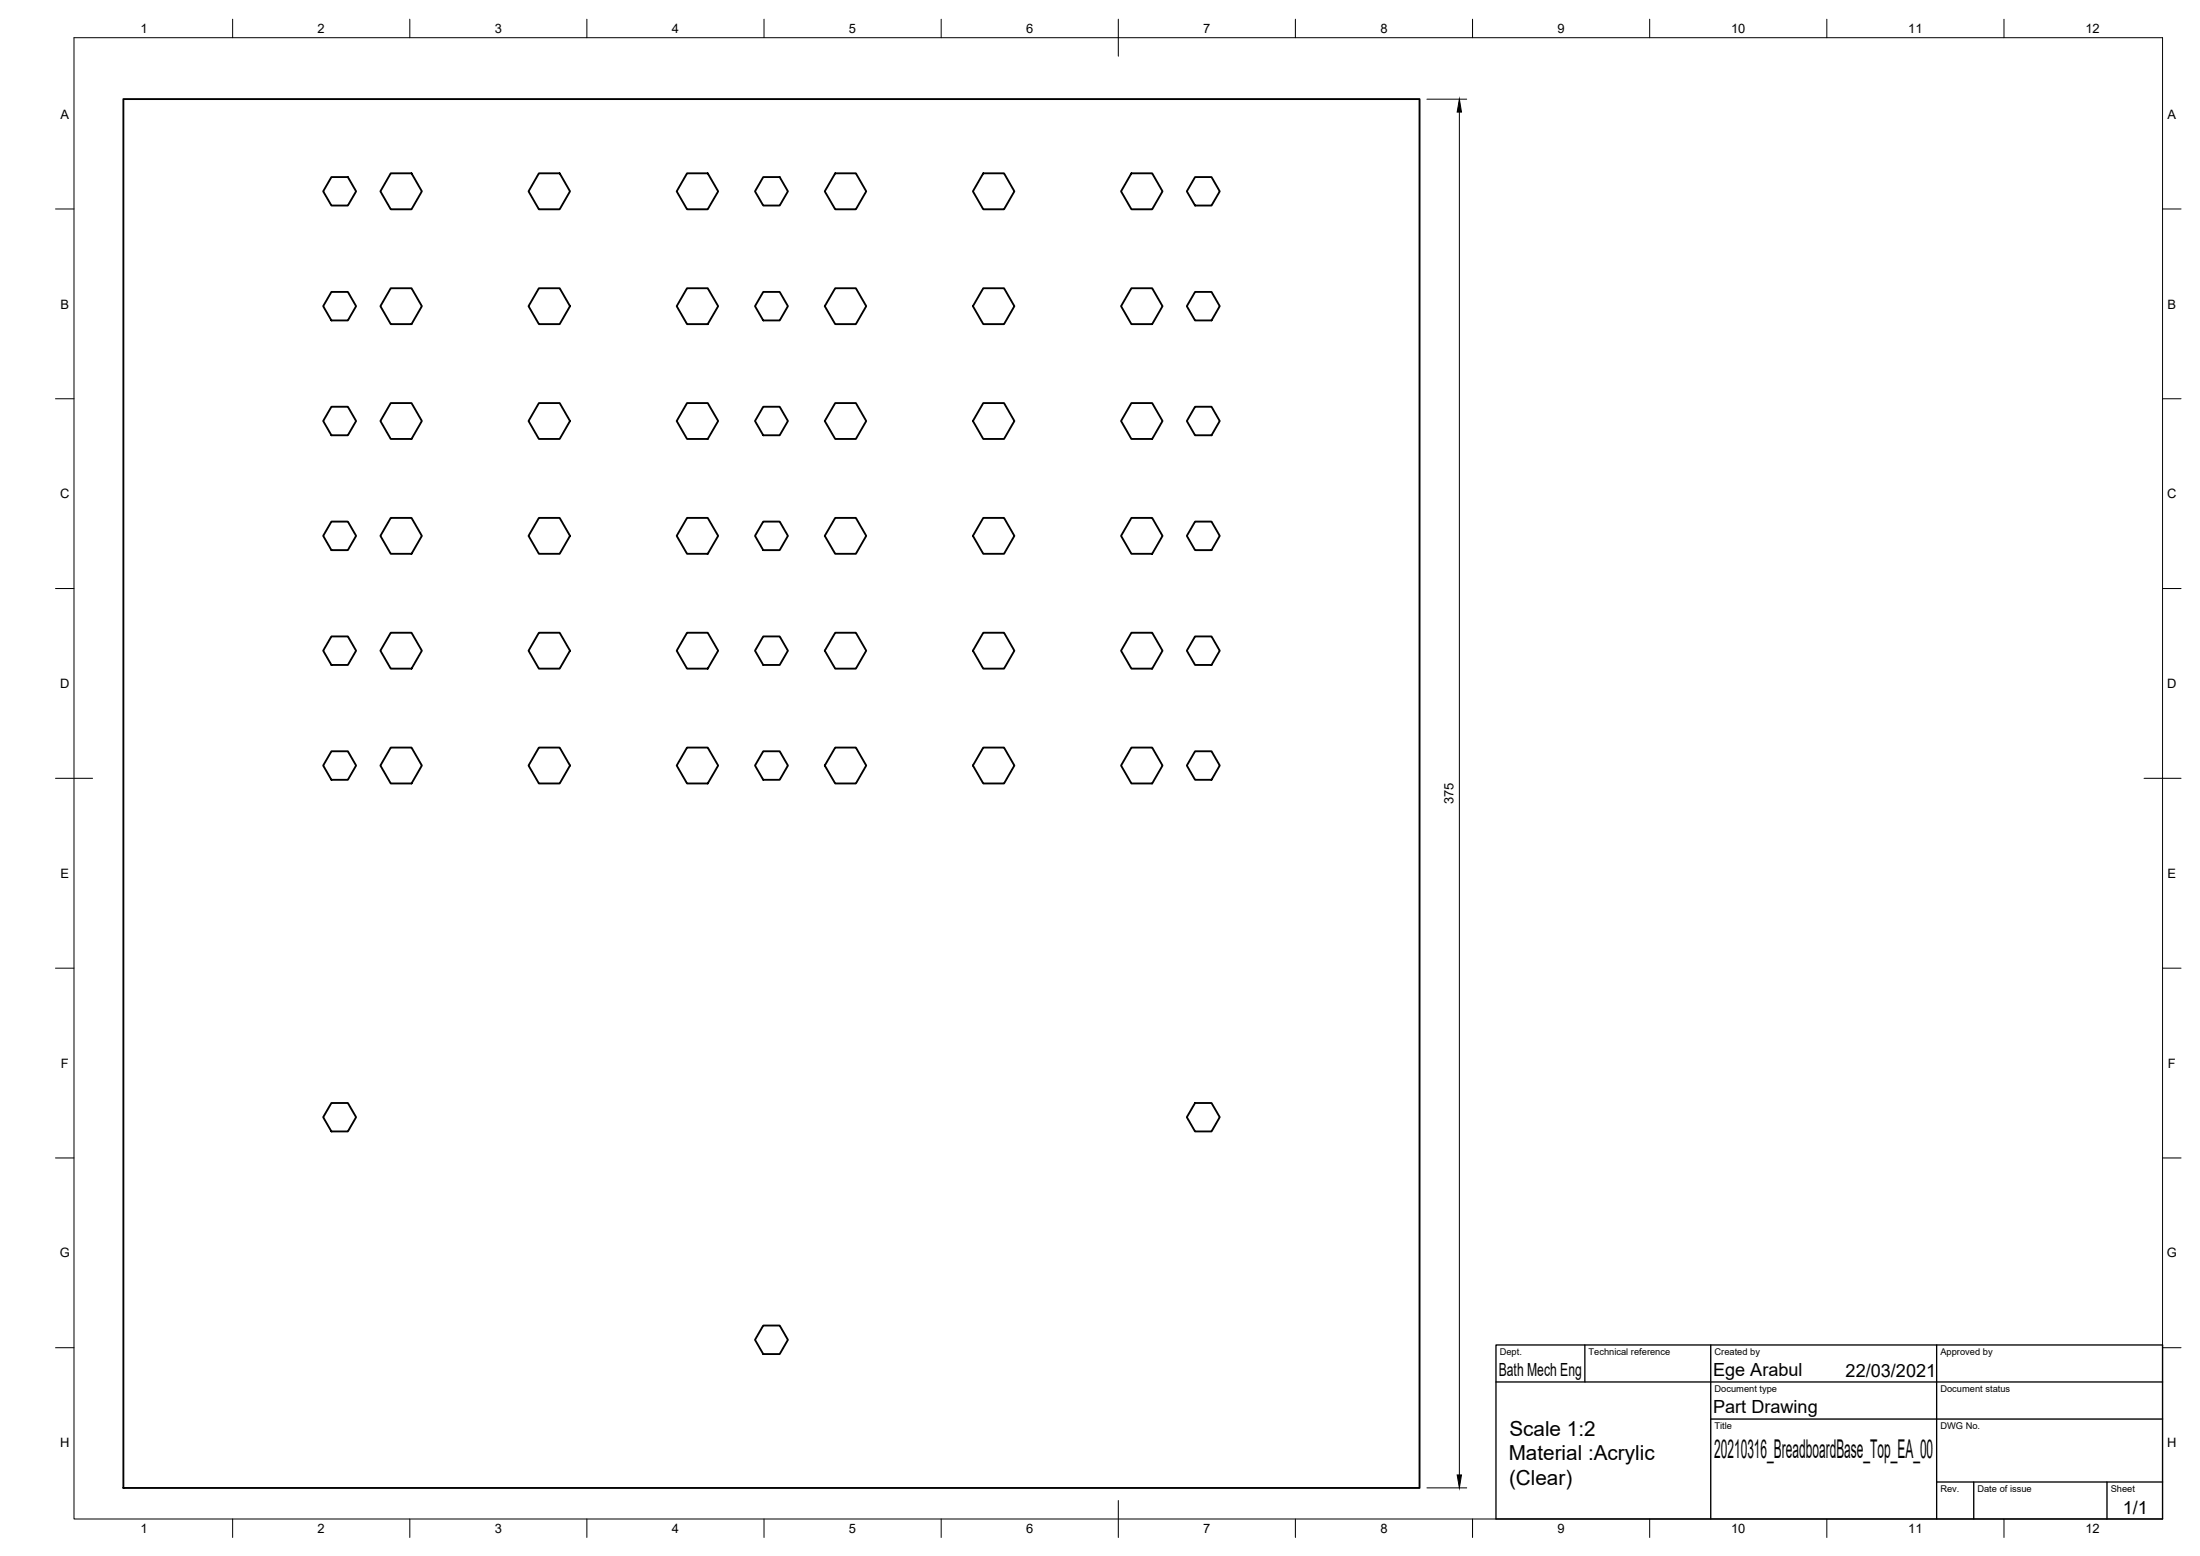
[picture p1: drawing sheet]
<svg xmlns="http://www.w3.org/2000/svg" width="594mm" height="420mm" viewBox="0 0 594 420" stroke-linecap="round" stroke-linejoin="round" font-family="sans-serif">
<!-- layer: Visible -->
<g fill="none" stroke="#000" stroke-width=".51">
<path d="M33.3 26.8h350v375h-350zM89.5 47.8h4.4l2.3 3.9-2.3 3.8h-4.4l-2.2-3.8zM105.5 46.8h5.6l2.8 4.9-2.8 4.8h-5.6l-2.8-4.8zM145.5 46.8h5.6l2.8 4.9-2.8 4.8h-5.6l-2.8-4.8zM185.5 46.8h5.6l2.8 4.9-2.8 4.8h-5.6l-2.8-4.8zM206.1 47.8h4.4l2.3 3.9-2.3 3.8h-4.4l-2.2-3.8zM225.5 46.8h5.6l2.8 4.9-2.8 4.8h-5.6l-2.8-4.8zM265.5 46.8h5.6l2.8 4.9-2.8 4.8h-5.6l-2.8-4.8zM305.5 46.8h5.6l2.8 4.9-2.8 4.8h-5.6l-2.8-4.8zM322.7 47.8h4.5l2.2 3.9-2.2 3.8h-4.5l-2.2-3.8zM89.5 78.8h4.4l2.3 3.9-2.3 3.8h-4.4l-2.2-3.8zM105.5 77.8h5.6l2.8 4.9-2.8 4.8h-5.6l-2.8-4.8z"/>
<path d="M145.5 77.8h5.6l2.8 4.9-2.8 4.8h-5.6l-2.8-4.8zM185.5 77.8h5.6l2.8 4.9-2.8 4.8h-5.6l-2.8-4.8zM206.1 78.8h4.4l2.3 3.9-2.3 3.8h-4.4l-2.2-3.8zM225.5 77.8h5.6l2.8 4.9-2.8 4.8h-5.6l-2.8-4.8zM265.5 77.8h5.6l2.8 4.9-2.8 4.8h-5.6l-2.8-4.8zM305.5 77.8h5.6l2.8 4.9-2.8 4.8h-5.6l-2.8-4.8zM322.7 78.8h4.5l2.2 3.9-2.2 3.8h-4.5l-2.2-3.8zM89.5 109.8h4.4l2.3 3.9-2.3 3.8h-4.4l-2.2-3.8zM105.5 108.8h5.6l2.8 4.9-2.8 4.8h-5.6l-2.8-4.8zM145.5 108.8h5.6l2.8 4.9-2.8 4.8h-5.6l-2.8-4.8zM185.5 108.8h5.6l2.8 4.9-2.8 4.8h-5.6l-2.8-4.8zM206.1 109.8h4.4l2.3 3.9-2.3 3.8h-4.4l-2.2-3.8z"/>
<path d="M225.5 108.8h5.6l2.8 4.9-2.8 4.8h-5.6l-2.8-4.8zM265.5 108.8h5.6l2.8 4.9-2.8 4.8h-5.6l-2.8-4.8zM305.5 108.8h5.6l2.8 4.9-2.8 4.8h-5.6l-2.8-4.8zM322.7 109.8h4.5l2.2 3.9-2.2 3.8h-4.5l-2.2-3.8zM105.5 139.8h5.6l2.8 4.9-2.8 4.8h-5.6l-2.8-4.8zM145.5 139.8h5.6l2.8 4.9-2.8 4.8h-5.6l-2.8-4.8zM185.5 139.8h5.6l2.8 4.9-2.8 4.8h-5.6l-2.8-4.8zM225.5 139.8h5.6l2.8 4.9-2.8 4.8h-5.6l-2.8-4.8zM265.5 139.8h5.6l2.8 4.9-2.8 4.8h-5.6l-2.8-4.8zM305.5 139.8h5.6l2.8 4.9-2.8 4.8h-5.6l-2.8-4.8zM89.5 140.8h4.4l2.3 3.9-2.3 3.8h-4.4l-2.2-3.8zM206.1 140.8h4.4l2.3 3.9-2.3 3.8h-4.4l-2.2-3.8z"/>
<path d="M322.7 140.8h4.5l2.2 3.9-2.2 3.8h-4.5l-2.2-3.8zM89.5 171.9h4.4l2.3 3.8-2.3 3.9h-4.4l-2.2-3.9zM105.5 170.9h5.6l2.8 4.8-2.8 4.9h-5.6l-2.8-4.9zM145.5 170.9h5.6l2.8 4.8-2.8 4.9h-5.6l-2.8-4.9zM185.5 170.9h5.6l2.8 4.8-2.8 4.9h-5.6l-2.8-4.9zM206.1 171.9h4.4l2.3 3.8-2.3 3.9h-4.4l-2.2-3.9zM225.5 170.9h5.6l2.8 4.8-2.8 4.9h-5.6l-2.8-4.9zM265.5 170.9h5.6l2.8 4.8-2.8 4.9h-5.6l-2.8-4.9zM305.5 170.9h5.6l2.8 4.8-2.8 4.9h-5.6l-2.8-4.9zM322.7 171.9h4.5l2.2 3.8-2.2 3.9h-4.5l-2.2-3.9zM89.5 202.9h4.4l2.3 3.8-2.3 3.9h-4.4l-2.2-3.9zM105.5 201.9h5.6l2.8 4.8-2.8 4.9h-5.6l-2.8-4.9z"/>
<path d="M145.5 201.9h5.6l2.8 4.8-2.8 4.9h-5.6l-2.8-4.9zM185.5 201.9h5.6l2.8 4.8-2.8 4.9h-5.6l-2.8-4.9zM206.1 202.9h4.4l2.3 3.8-2.3 3.9h-4.4l-2.2-3.9zM225.5 201.9h5.6l2.8 4.8-2.8 4.9h-5.6l-2.8-4.9zM265.5 201.9h5.6l2.8 4.8-2.8 4.9h-5.6l-2.8-4.9zM305.5 201.9h5.6l2.8 4.8-2.8 4.9h-5.6l-2.8-4.9zM322.7 202.9h4.5l2.2 3.8-2.2 3.9h-4.5l-2.2-3.9zM89.5 297.8h4.4l2.3 3.9-2.3 3.8h-4.4l-2.2-3.8zM322.7 297.8h4.5l2.2 3.9-2.2 3.8h-4.5l-2.2-3.8zM206.1 357.9h4.4l2.3 3.9-2.3 3.8h-4.4l-2.2-3.8z"/>
</g>
<!-- layer: Border -->
<g fill="none" stroke="#000" stroke-width=".27">
<path d="M20 10.2h564v400h-564zM62.8 5.2v5M110.7 5.2v5M158.5 5.2v5M206.3 5.2v5M254.1 5.2v5M302 5.2v10M349.8 5.2v5M397.6 5.2v5M445.5 5.2v5M493.3 5.2v5M541.1 5.2v5"/>
<path d="M15 56.4h5M584 56.4h5M15 107.7h5M584 107.7h5M15 158.9h5M584 158.9h5M15 210.2h10M579 210.2h10M15 261.4h5M584 261.4h5M15 312.7h5M584 312.7h5"/>
<path d="M15 363.9h5M584 363.9h5M62.8 410.2v5M110.7 410.2v5M158.5 410.2v5M206.3 410.2v5M254.1 410.2v5M302 405.2v10M349.8 410.2v5M397.6 410.2v5M445.5 410.2v5M493.3 410.2v5"/>
<path d="M541.1 410.2v5"/>
</g>
<!-- layer: TitleBlock -->
<path d="M404 363.2h180v47h-180zM404 373.2h180M428 363.2v10M462 363.2v47M523 363.2v47M462 383.2h122M523 400.2h61M533 400.2v10M569 400.2v10" fill="none" stroke="#000" stroke-width=".36"/>
<!-- layer: Dimensions -->
<path d="M385.3 26.8h10.8M394.1 30.3v368M385.3 401.8h10.8" fill="none" stroke="#000" stroke-width=".27"/>
<path d="M394.1 26.8l.6 3.5h-1.2zM393.5 398.3h1.2l-.6 3.5z" fill="#000" stroke="#000" stroke-width=".27"/>
<text font-size="7" x="462.9" y="393.7">20210316_BreadboardBase_Top_EA_00</text>
<g font-size="5.6">
<text x="407.6" y="387.7">Scale 1:2</text>
<text x="407.4" y="394.3">Material :Acrylic</text>
<text x="407.5" y="401.1">(Clear)</text>
</g>
<g font-size="4.9">
<text x="404.7" y="371.7">Bath Mech Eng</text>
<text x="462.6" y="371.7">Ege Arabul</text>
<text x="498.4" y="371.7">22/03/2021</text>
<text x="462.6" y="381.7">Part Drawing</text>
<text x="573.3" y="408.9">1/1</text>
</g>
<g font-size="3.5">
<text x="37.9" y="8.9">1</text>
<text x="85.8" y="8.9">2</text>
<text x="133.6" y="8.9">3</text>
<text x="181.4" y="8.9">4</text>
<text x="229.3" y="8.9">5</text>
<text x="277.1" y="8.9">6</text>
<text x="324.9" y="8.9">7</text>
<text x="372.7" y="8.9">8</text>
<text x="420.6" y="8.9">9</text>
<text x="467.4" y="8.9">10</text>
<text x="515.3" y="8.9">11</text>
<text x="563.1" y="8.9">12</text>
<text x="16.3" y="32">A</text>
<text x="585.3" y="32">A</text>
<text x="16.3" y="83.3">B</text>
<text x="585.3" y="83.3">B</text>
<text x="16.2" y="134.6">C</text>
<text x="585.2" y="134.6">C</text>
<text x="16.2" y="185.8">D</text>
<text x="585.2" y="185.8">D</text>
<text x="392.5" y="217.2" transform="rotate(-90 392.5 217.2)">375</text>
<text x="16.3" y="237">E</text>
<text x="585.3" y="237">E</text>
<text x="16.4" y="288.3">F</text>
<text x="585.4" y="288.3">F</text>
<text x="16.1" y="339.6">G</text>
<text x="585.1" y="339.6">G</text>
<text x="16.2" y="390.8">H</text>
<text x="585.2" y="390.8">H</text>
<text x="37.9" y="413.9">1</text>
<text x="85.8" y="413.9">2</text>
<text x="133.6" y="413.9">3</text>
<text x="181.4" y="413.9">4</text>
<text x="229.3" y="413.9">5</text>
<text x="277.1" y="413.9">6</text>
<text x="324.9" y="413.9">7</text>
<text x="372.7" y="413.9">8</text>
<text x="420.6" y="413.9">9</text>
<text x="467.4" y="413.9">10</text>
<text x="515.3" y="413.9">11</text>
<text x="563.1" y="413.9">12</text>
</g>
<g font-size="2.5">
<text x="405" y="366">Dept.</text>
<text x="429" y="366">Technical reference</text>
<text x="463" y="366">Created by</text>
<text x="524" y="366">Approved by</text>
<text x="463" y="376">Document type</text>
<text x="524" y="376">Document status</text>
<text x="463" y="386">Title</text>
<text x="524" y="386">DWG No.</text>
<text x="524" y="403">Rev.</text>
<text x="534" y="403">Date of issue</text>
<text x="570" y="403">Sheet</text>
</g>
</svg>
